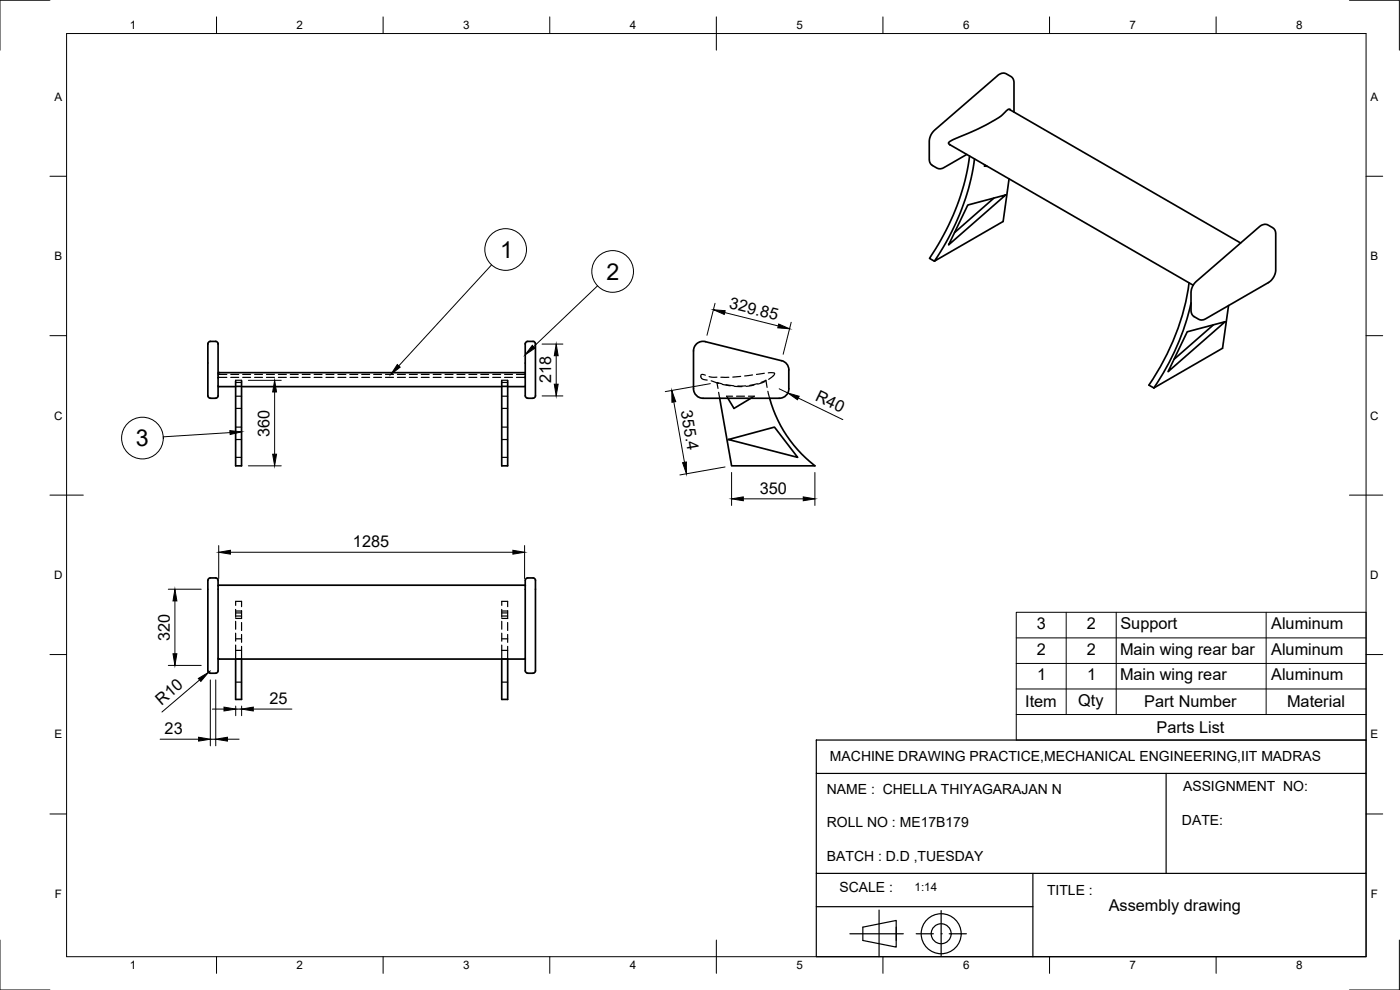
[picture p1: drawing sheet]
<svg xmlns="http://www.w3.org/2000/svg" width="420mm" height="297mm" viewBox="0 0 420 297" stroke-linecap="round" stroke-linejoin="round" font-family="sans-serif">
<!-- layer: Visible -->
<g fill="none" stroke="#000" stroke-width=".51">
<path d="M304.3 33.6v-8.8a2.11 2.11 0 0 0-.9-1.8l-2.1-1.1a2.51 2.51 0 0 0-1.9 .8l-19.3 16.7-.7 1.1-.5 1.3v6a2.11 2.11 0 0 0 .9 1.8l1.4 .8a2.13 2.13 0 0 0 2.1-.1l6.8-4M285 43.4l-.1-.1a.46 .46 0 0 1-.2-.5 .46 .46 0 0 1 .4-.3l10.7-5a23.4 23.4 0 0 0 6.9-4.7l69.6 40.1M285 43.4h.1M285.1 43.4l73 42.2M291 46.8a71 71 0 0 1-12 30.7l1.4 .9M292.5 47.7a71.4 71.4 0 0 1-12.1 30.7l20.7-12 1.7-12.7M295.8 49.6l-.4 .2 .9 .1M298.3 59.4l-11.8 10.4M290.4 61.5l11.4-3-17.1 15zM356.3 99.6l11.4-3.1-17.1 15zM356.8 84.9a71.3 71.3 0 0 1-12 30.6l1.5 .9M357.5 90.9a73.9 73.9 0 0 1-11.2 25.5"/>
<path d="M359 84.5l19.2-16.7 .8-.4 1-.1 1.9 1a2.11 2.11 0 0 1 1 1.9l-.1 11.2-.3 1.2-.8 1.3-1 .9-18.9 10.9a2.13 2.13 0 0 1-2.1 .1l-1.3-.8a2.11 2.11 0 0 1-1-1.9l.1-5.7 .4-1.6zM364.2 97.5l-11.9 10.3M368.7 91.7l-1.8 12.8-20.6 11.9M62.4 103.2v15.6M62.4 103.1l.2-.5 .5-.2h1.6l.7 .5v14.9a1.3 1.3 0 0 1-.7 1.7M62.4 118.8l.2 .5 .5 .2M63.1 119.5h1.6M65.4 112l.2-.2h91.9l.1 .2M65.4 115.8l.2 .2h5.1M70.7 114.3v25.5h1.8v-25.5M72.5 116h78.1M150.6 114.3v25.5h1.8v-25.5"/>
<path d="M157.6 115.8l-.1 .2h-5.1M158.3 119.5h1.7M158.4 119.5a.87 .87 0 0 1-.8-1v-15.3l.3-.6 .5-.2 1.9 .1 .4 .6v14.7a1.3 1.3 0 0 1-.7 1.7M208.1 116.6a2.87 2.87 0 0 0 2.9 2.9h22.9a2.87 2.87 0 0 0 2.8-2.9M211.7 102.5l22.8 5.7M211.7 102.5a2.87 2.87 0 0 0-3.6 2.8v11.3M216 119.5l3.6 20.3h25a38.4 38.4 0 0 1-13.6-20.3M218.4 119.5l1.9 3 5.1-3M234.6 108.2l1.4 .8 .5 .9 .2 1.1M236.7 111v5.6M218.6 131.9l13.8-3.7 7 9zM62.4 174.1v27.2"/>
<path d="M62.4 174.1l.4-.6 1.9-.1a1.61 1.61 0 0 1 .7 2.1v24.9a1.26 1.26 0 0 1-.7 1.6l-1.9-.1-.4-.6M65.4 175.8l.2-.2h91.9l.1 .2M157.9 173.6l.5-.2h1.6a1.62 1.62 0 0 1 .7 2.1v24.9a1.28 1.28 0 0 1-.7 1.6h-1.6a.8 .8 0 0 1-.8-.9v-26.9zM65.4 197.6l.2 .1h91.9l.1-.1M70.7 197.7v12.2h1.8v-12.2M150.6 197.7v12.2h1.8v-12.2"/>
</g>
<g fill="#000">
<circle cx="302.9" cy="32.8" r=".25"/>
<circle cx="65.6" cy="111.8" r=".25"/>
</g>
<!-- layer: Hidden -->
<g fill="none" stroke="#000" stroke-width=".36">
<path d="M65.6 113.2l-.2 .2M65.6 113.2h2.5M68.1 112.3h-2.5l-.2 .2M69.3 112.3h2.3M69.3 113.2h2.3M70.7 114.3v-.2h1.8v.2M70.7 118.9h1.8M70.7 114.8h1.8M70.7 115.9h1.8M70.7 116h1.8M72.8 112.3h2.4M72.8 113.2h2.4"/>
<path d="M76.4 112.3h2.4M76.4 113.2h2.4M80 112.3h2.4M80 113.2h2.4M83.5 112.3h2.4M83.5 113.2h2.4M87.1 112.3h2.4M87.1 113.2h2.4M90.7 112.3h2.4M90.7 113.2h2.4M94.3 112.3h2.3M94.3 113.2h2.3"/>
<path d="M97.8 112.3h2.4M97.8 113.2h2.4M101.4 112.3h2.4M101.4 113.2h2.4M105 112.3h2.4M105 113.2h2.4M108.6 112.3h2.3M108.6 113.2h2.3M112.1 112.3h2.4M112.1 113.2h2.4M115.7 112.3h2.4M115.7 113.2h2.4"/>
<path d="M119.3 112.3h2.4M119.3 113.2h2.4M122.9 112.3h2.3M122.9 113.2h2.3M126.4 112.3h2.4M126.4 113.2h2.4M130 112.3h2.4M130 113.2h2.4M133.6 112.3h2.4M133.6 113.2h2.4M137.1 112.3h2.4M137.1 113.2h2.4"/>
<path d="M140.7 112.3h2.4M140.7 113.2h2.4M144.3 112.3h2.4M144.3 113.2h2.4M147.9 112.3h2.3M147.9 113.2h2.3M150.6 118.9h1.8M150.6 114.3v-.2h1.8v.2M150.6 114.8h1.8M150.6 115.9h1.8M150.6 116h1.8M151.4 112.3h2.4"/>
<path d="M151.4 113.2h2.4M155 112.3h2.5l.1 .2M155 113.2h2.4M157.4 113.2l.2 .2M211.7 112.6l-1.2-.2-.1 .8 .6 .6 1.2 .3M212.8 113l2.4 .2M213.4 114.3l2.3 .7M215.7 117.7l.3 1.8M216.3 113.2h2.4M216.7 115.2l-1.5-.4 .3 1.8M216.8 115.3l2.4 .5M217.8 115.4l2.4 .3"/>
<path d="M219.9 118.9h-1.8l.3 .6M220.3 115.9l2.4 .1M221 118.9h2.4M222.3 112.9l-2.4 .2M223.8 115.8h-2.4M224.6 118.9h1.8l-1 .6M225.8 112.5l-2.3 .3M226.3 115.6l-2.4 .3M227.3 115.1l-2.3 .5M228.4 114.7l1.5-.6 .3 2.1M229.4 112l-2.4 .3M229.6 114.4l-2.2 .9"/>
<path d="M230.4 117.4l.6 2.1M230.6 111.9l1.4-.1 .5 .3-.5 .7-1.3 1M70.7 137.2h1.8M70.7 128.2h1.8M70.7 131.9h1.8M70.7 122.5h1.8M150.6 137.2h1.8M150.6 128.2h1.8M150.6 131.9h1.8M150.6 122.5h1.8M70.7 181.6v-1.2h1.8v1.6M70.7 193.6v1.5"/>
<path d="M70.7 190v2.4M70.7 186.4v2.4M70.7 182.8v2.4M70.7 195.1v2.6M70.7 197.7h1.8M70.7 183.9h1.8M70.7 185.6h1.8M70.7 191.7h1.8M70.7 183.3h1.8M70.7 195.1h1.8M70.7 184.8h1.8M72.5 183.2v2.4"/>
<path d="M72.5 186.8v2.4M72.5 190.4v2.3M72.5 193.9v3.8M150.6 181.6v-1.2h1.8v1.6M150.6 193.6v1.5M150.6 190v2.4M150.6 186.4v2.4M150.6 182.8v2.4M150.6 195.1v2.6M150.6 197.7h1.8M150.6 183.9h1.8M150.6 185.6h1.8"/>
<path d="M150.6 191.7h1.8M150.6 183.3h1.8M150.6 195.1h1.8M150.6 184.8h1.8M152.4 183.2v2.4M152.4 186.8v2.4M152.4 190.4v2.3M152.4 193.9v3.8M70.7 204.7h1.8M150.6 204.7h1.8"/>
</g>
<g fill="#000">
<circle cx="157.4" cy="175.6" r=".18"/>
<circle cx="65.6" cy="197.7" r=".18"/>
<circle cx="157.4" cy="197.7" r=".18"/>
</g>
<!-- layer: Border -->
<g fill="none" stroke="#000" stroke-width=".3">
<path d="M15 .1h-15v15M20 10.1h390v276.9h-390zM65 5.1v5M115 5.1v5M165 5.1v5M215 5.1v10M265 5.1v5M315 5.1v5M365 5.1v5M405 .1h15v15M15 52.9h5M410 52.9h5"/>
<path d="M15 100.7h5M410 100.7h5M15 148.6h10M405 148.6h10M15 196.4h5M410 196.4h5M15 244.2h5M410 244.2h5M0 282.1v14.9h15M65 287v5M115 287v5M165 287v5"/>
<path d="M215 282.1v9.9M265 287v5M315 287v5M365 287v5M420 282.1v14.9h-15"/>
</g>
<!-- layer: TitleBlock -->
<g fill="none" stroke="#000" stroke-width=".36">
<path d="M245 222h165v10.1h-165zM245 232.1v30h165v-30M350 232.1v30M245 262.1v9.9h65v-9.9M245 272v15h65v-15M259 278.2l10-2v8l-10-2zM263.8 273.1v13.9M269 278.2v4M282.4 273.2v13.6M410 262.1v24.9h-100M255.1 280.2h16M275 280.2h5.1"/>
<path d="M284.9 280.2h5.1"/>
<circle cx="282.5" cy="280.2" r="6"/>
<circle cx="282.5" cy="280.2" r="3"/>
</g>
<circle cx="282.4" cy="280.2" r=".18" fill="#000"/>
<!-- layer: BOM -->
<g fill="none" stroke="#000" stroke-width=".3">
<path d="M147.5 79.5l-27.8 30.3M179.3 85.8l-19.2 18.2M69 129.8l-20 1.3M305 183.7h105v38.3h-105zM305 199.1h105M305 191.4h105M320 183.7v30.7M335 183.7v30.7M380 183.7v30.7M305 214.4h105M305 206.7h105"/>
<circle cx="151.8" cy="74.9" r="6.3"/>
<circle cx="183.9" cy="81.4" r="6.3"/>
<circle cx="42.7" cy="131.4" r="6.3"/>
</g>
<path d="M119.2 109.4l.9 .8-2.8 2.1zM159.7 103.6l.8 .9-2.9 2zM69 129.2l3.5 .4-3.4 .8z" fill="#000" stroke="#000" stroke-width=".3"/>
<!-- layer: Dimensions -->
<g fill="none" stroke="#000" stroke-width=".3">
<path d="M214.6 91l-2.4 9.6M217.5 93.8l16.1 4M237.4 96.7l-2.4 9.6M74.5 114.1h9.9M82.4 117.6v18.7M162.7 103.2h6.2M162.7 118.8h6.2M166.9 106.7v8.6M213.2 115.1l-13.6 2.4M233.8 116.7l2.6 1.2M239.6 119.4l13.3 6.5M74.5 139.8h9.9"/>
<path d="M202.2 120.6l3.2 18.1M217.6 140.1l-13.6 2.4M219.6 141.8v9.9M223.1 149.7h18M244.6 141.8v9.9M50.5 176.8h9.9M65.6 163.7v9.9M69.2 165.7h84.7M157.4 163.7v9.9M50.5 199.7h9.9M52.5 180.3v15.9M59.9 204l-11.3 9.6"/>
<path d="M63.1 201.3l-.5 .4M63.1 204v19.8M63.7 212.8h3.5M64.7 204v19.8M70.7 211.8v2.9M70.7 212.8h1.8M72.5 211.8v2.9M76 212.8h11.6M48 221.8h11.6M63.1 221.8h1.6M68.3 221.8h3.5"/>
</g>
<g fill="#000" stroke="#000" stroke-width=".3">
<path d="M214.1 92.9l3.5 .3-.2 1.1zM233.7 97.2l3.3 1.4-3.6-.2zM82.4 114.1l.6 3.5h-1.2zM166.9 103.2l.6 3.5h-1.2zM166.3 115.3h1.2l-.6 3.5zM236.4 117.9l3.4 1-.5 1zM81.8 136.3h1.2l-.6 3.5zM201.6 117.2l1.2 3.3-1.1 .2zM204.9 138.8l1.1-.2v3.6zM219.6 149.7l3.5-.6v1.1zM241.1 149.1l3.5 .6-3.5 .5zM65.6 165.7l3.6-.6v1.2z"/>
<path d="M153.9 165.1l3.5 .6-3.5 .6zM51.9 196.2h1.2l-.6 3.5zM52.5 176.8l.6 3.5h-1.2zM59.5 203.6l3.1-1.9-2.3 2.8zM67.2 212.2l3.5 .6-3.5 .5zM72.5 212.8l3.5-.6v1.1zM59.6 221.2l3.5 .6-3.5 .6zM64.7 221.8l3.6-.6v1.2z"/>
</g>
<g font-size="7">
<text x="150.1" y="77.4">1</text>
<text x="182" y="84">2</text>
<text x="40.8" y="133.9">3</text>
</g>
<g font-size="4.9">
<text x="218.7" y="92.5" transform="rotate(14 218.7 92.5)">329.85</text>
<text x="165.4" y="115" transform="rotate(-90 165.4 115)">218</text>
<text x="204.3" y="123.4" transform="rotate(80 204.3 123.4)">355.4</text>
<text x="244.4" y="120" transform="rotate(26 244.4 120)">R40</text>
<text x="80.9" y="131" transform="rotate(-90 80.9 131)">360</text>
<text x="228" y="148.1">350</text>
<text x="105.9" y="164.1">1285</text>
<text x="311.1" y="188.7">3</text>
<text x="326.2" y="188.7">2</text>
<text x="336.3" y="188.8">Support</text>
<text x="381.5" y="188.7">Aluminum</text>
<text x="50.9" y="192.3" transform="rotate(-90 50.9 192.3)">320</text>
<text x="311.2" y="196.4">2</text>
<text x="326.2" y="196.4">2</text>
<text x="336.1" y="196.4">Main wing rear bar</text>
<text x="381.5" y="196.4">Aluminum</text>
<text x="311.3" y="204.1">1</text>
<text x="326.3" y="204.1">1</text>
<text x="336.1" y="204.1">Main wing rear</text>
<text x="381.5" y="204.1">Aluminum</text>
<text x="48.5" y="211.7" transform="rotate(-41 48.5 211.7)">R10</text>
<text x="80.9" y="211.2">25</text>
<text x="307.7" y="212.3">Item</text>
<text x="323.6" y="211.8">Qty</text>
<text x="343.4" y="212.3">Part Number</text>
<text x="386.3" y="212.3">Material</text>
<text x="49.4" y="220.2">23</text>
<text x="347.1" y="219.9">Parts List</text>
<text x="332.7" y="273.4">Assembly drawing</text>
</g>
<g font-size="4.2">
<text x="249.1" y="228.3">MACHINE DRAWING PRACTICE,MECHANICAL ENGINEERING,IIT MADRAS</text>
<text x="248.1" y="238.2">NAME : CHELLA THIYAGARAJAN N</text>
<text x="355" y="237.5">ASSIGNMENT NO:</text>
<text x="248.1" y="248.3">ROLL NO : ME17B179</text>
<text x="354.7" y="247.4">DATE:</text>
<text x="248.2" y="258.3">BATCH : D.D ,TUESDAY</text>
<text x="251.9" y="267.7">SCALE :</text>
<text x="314.2" y="268.5">TITLE :</text>
</g>
<g font-size="3.5">
<text x="39" y="8.8">1</text>
<text x="89" y="8.8">2</text>
<text x="139" y="8.8">3</text>
<text x="189" y="8.8">4</text>
<text x="239" y="8.8">5</text>
<text x="289" y="8.8">6</text>
<text x="339" y="8.8">7</text>
<text x="389" y="8.8">8</text>
<text x="16.3" y="30.2">A</text>
<text x="411.3" y="30.2">A</text>
<text x="16.3" y="78">B</text>
<text x="411.3" y="78">B</text>
<text x="16.2" y="125.9">C</text>
<text x="411.2" y="125.9">C</text>
<text x="16.2" y="173.7">D</text>
<text x="411.2" y="173.7">D</text>
<text x="16.3" y="221.6">E</text>
<text x="411.3" y="221.6">E</text>
<text x="16.4" y="269.4">F</text>
<text x="274.5" y="267.2">1:14</text>
<text x="411.4" y="269.4">F</text>
<text x="39" y="290.8">1</text>
<text x="89" y="290.8">2</text>
<text x="139" y="290.8">3</text>
<text x="189" y="290.8">4</text>
<text x="239" y="290.8">5</text>
<text x="289" y="290.8">6</text>
<text x="339" y="290.8">7</text>
<text x="389" y="290.8">8</text>
</g>
</svg>
